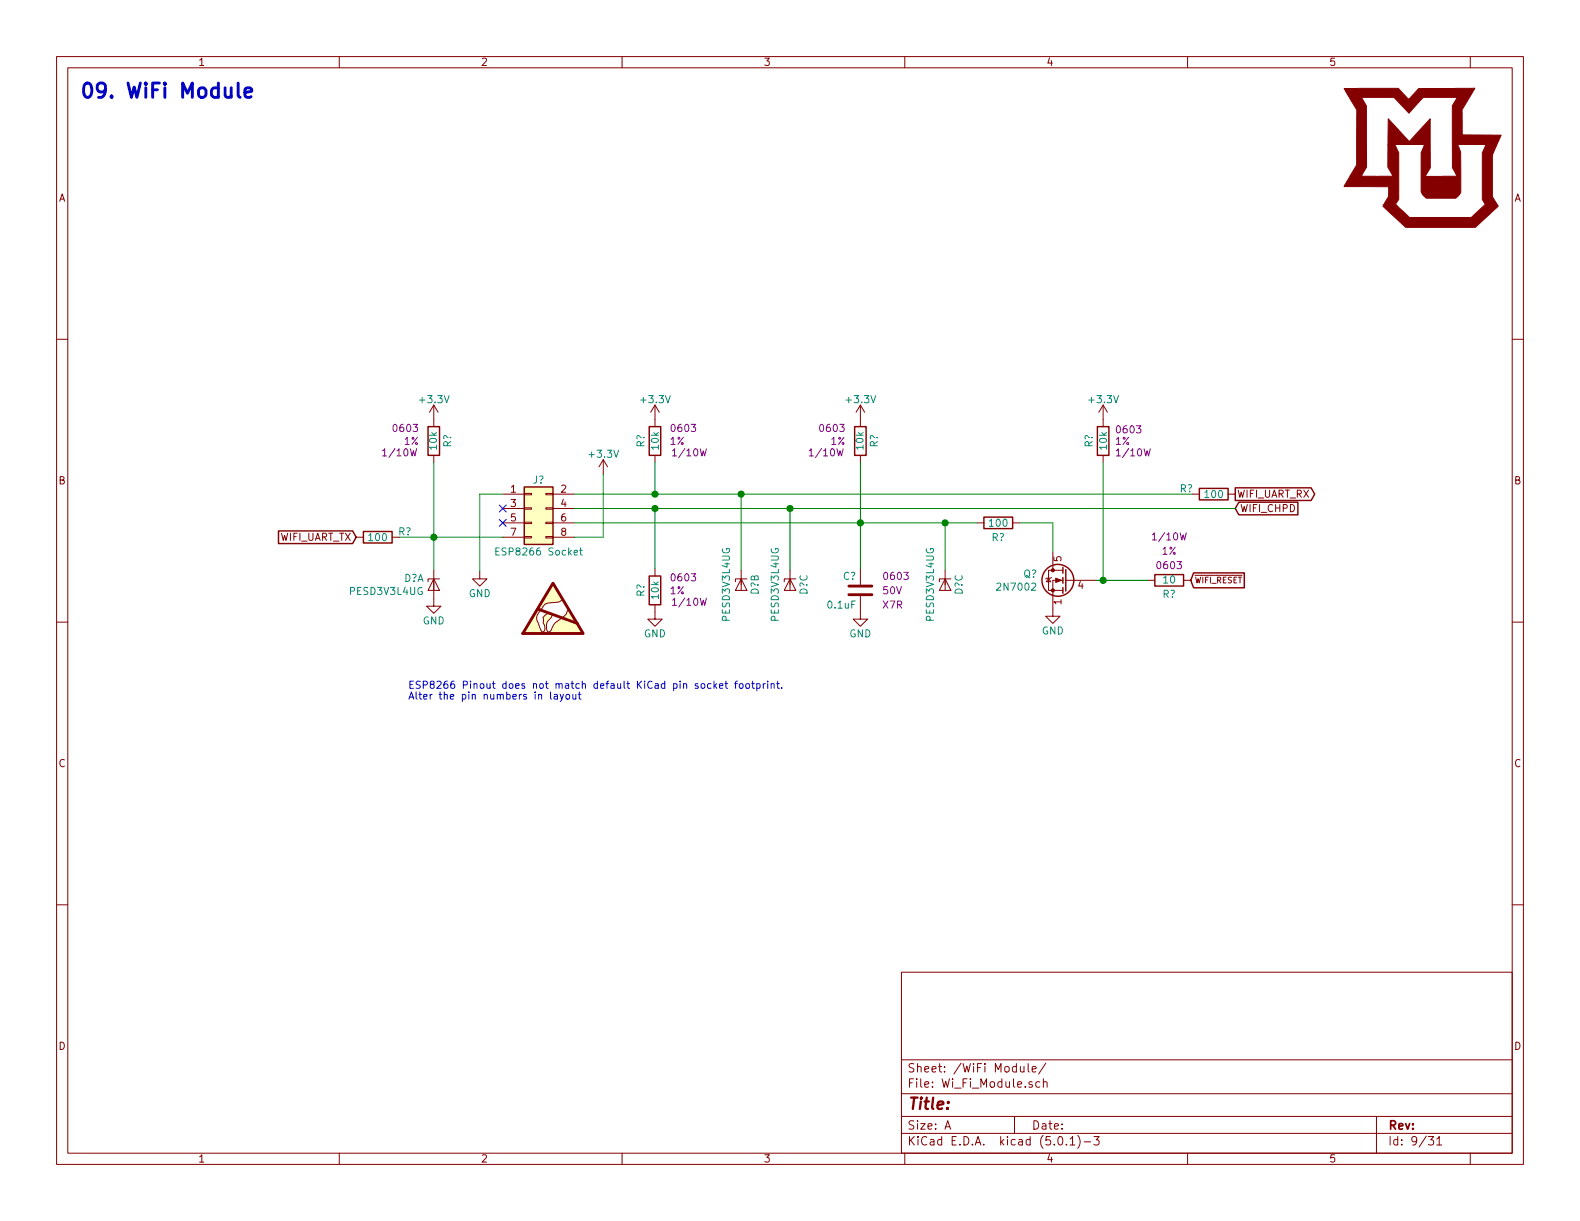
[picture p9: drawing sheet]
<svg xmlns="http://www.w3.org/2000/svg" width="279mm" height="216mm" viewBox="0 0 279 216" stroke-linecap="round" stroke-linejoin="round" font-family="sans-serif">
<g fill="none" stroke="#840000" stroke-width=".18">
<path d="M10 10h259.4v195.9h-259.4zM12 12h255.4v191.9h-255.4zM60 10v2M110 10v2M160 10v2M210 10v2M260 10v2M10 60h2M267.4 60h2M76.7 71.6v3.8M76.7 71.6l-.8 1.3M76.7 71.6l.8 1.3"/>
<path d="M115.8 71.6v3.8M115.8 71.6l-.7 1.3M115.8 71.6l.8 1.3M152.1 71.6v3.8M152.1 71.6l-.7 1.3M152.1 71.6l.8 1.3M195.1 71.6v3.8M195.1 71.6l-.8 1.3M195.1 71.6l.7 1.3M63 95h1.3M69.3 95h1.3M76.7 80.5v1.3"/>
<path d="M88.9 87.4h3.8M88.9 89.9h3.8M88.9 92.5h3.8M88.9 95h3.8M92.7 94.9h1.3v.2h-1.3zM92.7 92.3h1.3v.3h-1.3zM92.7 89.8h1.3v.2h-1.3zM92.7 87.2h1.3v.3h-1.3zM96.5 94.9h1.3v.2h-1.3zM96.5 92.3h1.3v.3h-1.3zM96.5 89.8h1.3v.2h-1.3zM96.5 87.2h1.3v.3h-1.3z"/>
<path d="M97.8 87.4h3.8M97.8 89.9h3.8M97.8 92.5h3.8M97.8 95h3.8M106.7 81.3l-.8 1.3M106.7 81.3v2.5M106.7 81.3l.7 1.3M115.8 80.5v1.3M152.1 80.5v1.3M172.7 92.5h1.3M179.1 92.5h1.2M186.2 97.5v3.3"/>
<path d="M195.1 80.5v1.3M210.8 87.4h1.3M217.2 87.4h1.2M10 110h2M76.7 102.4l1 2h-2zM76.7 100.8v6.4h1.3l-1.3 1.3-1.3-1.3h1.3M77.7 102.4h-2v.5M84.8 101.1v1.3h1.3l-1.3 1.2-1.2-1.2h1.2M97.7 103l1.8 2.9-.6 .5-1.4 .2a1.5 1.5 0 0 0-1.7 1l-.1 .2a1.84 1.84 0 0 0-.4 2.7l.1 .3a1.05 1.05 0 0 0 .6 .9 .98 .98 0 0 0 .1-1.5v-.4a.98 .98 0 0 1 .6-1.3 .48 .48 0 0 1 .6-.1 .48 .48 0 0 1 .3 .5l-.1 .3a1.94 1.94 0 0 0-.7 2.4l.2 .1h.3a5.8 5.8 0 0 1 2.5-2.8l.4-.4a.75 .75 0 0 1 .5-.7l2.5 4.3h-10.8zM115.8 106.9v2.6h1.3l-1.3 1.2-1.2-1.2h1.2M115.8 100.6v1.3M131.1 102.4l1 2h-2.1z"/>
<path d="M131.1 100.8v3.6M132.1 102.4h-2.1v.5M139.7 102.4l1 2h-2zM139.7 100.8v3.6M140.7 102.4h-2v.5M152.1 105.4v4.1h1.3l-1.3 1.2-1.2-1.2h1.2M152.1 100.6v2.8M167.1 102.4l1 2h-2zM167.1 100.8v3.6M168.1 102.4h-2v.5M185.4 102.2l.4 .7h-.8zM185.9 102.1l-.1 .1h-.8l-.1 .2"/>
<path d="M186.2 100.8h-.8v3.6h2.6M186.2 100.8h1.8M188 102.6h-1.8v6.4h1.3l-1.3 1.2-1.3-1.2h1.3M188.5 102.6h5.3M202.9 102.6h1.3M209.3 102.6h1.3M267.4 110h2M10 160h2M267.4 160h2M159.4 171.9h108v32h-108zM159.4 197.4h108M159.4 193.4h108"/>
<path d="M159.4 187.4h108M167.1 199.7l.5-1.5 .5 1.5M167.2 199.2h.8M179.4 197.4v3M180.4 188.6v.8a.37 .37 0 0 0 .7 0M181.1 188.6v1M181.8 188.1v1.3l.2 .2M182.5 189.1l.7-.2v-.3h-.5l-.2 .2 .1 .7h.6M183.9 191.3h-.5l-.2 .2v.6l.2 .2 .5-.1M184.5 191.4l.1-.1a.37 .37 0 0 1 .6 .2v.8M184.5 190.8v1.5M184.9 188l-1.2 1.9"/>
<path d="M243.4 197.4v6.5M60 203.9v2M110 203.9v2M159.4 200.4h108M160 203.9v2M187.2 201.1l.4-.1a.94 .94 0 0 1 0 1.5 .79 .79 0 0 1-.4-1.4zM188.6 202.3v.2M189.2 201.4l.5-.4v1.5M189.2 202.5h.9M190.6 200.8a1.71 1.71 0 0 1 0 2.2M191.7 201.9h1.2M193.4 201h1l-.5 .5 .4 .2v.6l-.2 .2-.7-.2"/>
<path d="M210 203.9v2M252.6 201h.9l-.5 .5 .4 .2v.6l-.2 .2-.6-.2M254.1 201.4l.4-.4v1.5M254.1 202.5h.8M260 203.9v2"/>
</g>
<g fill="#ffffc2" stroke="#ffffc2" stroke-width=".18">
<path d="M92.7 86.1h5.1v10.2h-5.1z"/>
<path d="M97.7 103l1.8 2.9-.6 .5-1.4 .2a1.5 1.5 0 0 0-1.7 1l-.1 .2a1.84 1.84 0 0 0-.4 2.7l.1 .3a1.05 1.05 0 0 0 .6 .9 .98 .98 0 0 0 .1-1.5v-.4a.98 .98 0 0 1 .6-1.3 .48 .48 0 0 1 .6-.1 .48 .48 0 0 1 .3 .5l-.1 .3a1.94 1.94 0 0 0-.7 2.4l.2 .1h.3a5.8 5.8 0 0 1 2.5-2.8l.4-.4a.75 .75 0 0 1 .5-.7l2.5 4.3h-10.8z"/>
</g>
<g fill="none" stroke="#840000" stroke-width=".25">
<path d="M75.7 75.4h2v5.1h-2zM114.8 75.4h2v5.1h-2zM151.1 75.4h2.1v5.1h-2.1zM194.1 75.4h2v5.1h-2zM49.3 93.9h13.1l.6 1.1-.6 1.1h-13.1zM64.3 94h5v2h-5zM92.7 86.1h5.1v10.2h-5.1zM174 91.4h5.1v2.1h-5.1zM212.1 86.4h5.1v2h-5.1zM218.4 86.3h13.5l.6 1.1-.6 1.1h-13.5zM219.1 88.8h10.4v2.2h-10.4l-.7-1.1zM114.8 101.9h2v5h-2z"/>
<path d="M188 100.3v1M188 102.1v1M188 103.9v1M188.5 100.7v3.8M204.2 101.6h5.1v2h-5.1zM211.1 101.3h8.9v2.6h-8.9l-.5-1.3z"/>
<circle cx="187.1" cy="102.6" r="2.82"/>
</g>
<path d="M87.7 97.5h.4M88.3 96.9h-.6v1.2h.6M102.5 97.3h.5M102.7 96.9v1.1l.3 .1" fill="none" stroke="#008484" stroke-width=".18"/>
<g fill="none" stroke="#008400" stroke-width=".18">
<path d="M70.6 95h18.3M76.7 81.8v19M88.9 87.4h-4.1v13.7M101.6 87.4h109.2M101.6 92.5h71.1M101.6 89.9h116.8M106.7 83.8v11.2h-5.1M115.8 81.8v5.6M115.8 89.9v10.7M131.1 87.4v13.4M139.7 89.9v10.9M152.1 81.8v18.8"/>
<path d="M167.1 92.5v8.3M180.3 92.5h5.9v5M195.1 81.8v20.8M193.8 102.6h9.1"/>
</g>
<path d="M95.1 107.7l7 2.5M97.8 103.1l5.3 8.9h-10.6zM150.1 105.2h4.1M150.1 103.6h4.1" fill="none" stroke="#840000" stroke-width=".51"/>
<g fill="#008400" stroke="#008400" stroke-width=".25">
<circle cx="152.1" cy="92.5" r=".51"/>
<circle cx="195.1" cy="102.6" r=".51"/>
<circle cx="76.7" cy="95" r=".51"/>
<circle cx="115.8" cy="87.4" r=".51"/>
<circle cx="115.8" cy="89.9" r=".51"/>
<circle cx="131.1" cy="87.4" r=".51"/>
<circle cx="139.7" cy="89.9" r=".51"/>
<circle cx="167.1" cy="92.5" r=".51"/>
</g>
<g fill="#840000" stroke="#840000" stroke-width=".18">
<path d="M186.7 102.2l1 .4-1 .4z"/>
<path d="M237.7 15.6h9.6l1.8 2 1.8-2h9.9l-2.3 3.8 .1 4.5h6.9l-1.6 3.5v7.4l1 1.6-4 3.8h-12.3l-4-3.8 .9-1.6 .1-1.8h-7.9l1.1-1.9h7.5l-.9-1.6v-3.9h1.3l.6 1.4v8.3l-.5 .8 2.5 2.4h10.9l2.5-2.4-.6-.8v-8.3l.7-1.4h-5l.5 1.3v7.1l-.9 1.1h-5.2l-.7-.7-.2-.5v-6.9l.6-1.4h-6.5l.1-4.6 3.7 4 3.7-4v8.7l-.9 1.5 5.7-.1-.9-1.4v-11l.9-1.5h-6l-2.6 2.8-2.6-2.8h-5.7l.8 1.5 .1 10.8-1 1.6h-1.9l1.1-1.9v-9.8z"/>
<circle cx="186.2" cy="104.4" r=".28"/>
<circle cx="186.2" cy="100.8" r=".28"/>
</g>
<g fill="none" stroke="#0000c2" stroke-width=".18">
<path d="M97.4 122.4v1l.1 .2M98 122.8h.5l.1 .8M98.6 123.1h-.5l-.1 .2v.3h.6M99.1 122.8l.3 .8M99.6 122.8l-.4 1.1-.1 .2M100.2 122.8h.3l.2 .1-.1 .7h-.3l-.2-.2zM101.3 122.8v.8h.4l.1-.1M101.8 122.8v.8M102.3 122.8h.4M102.4 122.4v1l.3 .2M125.7 120.9h-.4l-.2 .2 .1 .6h.5M126.3 120.4v1.3"/>
<path d="M126.4 121.2l.3 .5M126.7 120.9l-.4 .5M127.2 121.3l.6-.1v-.3h-.4l-.2 .2 .1 .6h.5M128.2 120.9h.5M128.4 120.4v1.1l.3 .2M129.9 120.9h.5M130.4 120.4l-.3 .2v1.1M130.9 120.9h.3l.1 .1v.7h-.3l-.3-.2zM132 120.9h.3l.3 .2-.2 .6h-.3l-.2-.2zM132.9 120.9h.5M133.1 120.4v1.1l.3 .2M133.8 120.9h.4l.2 .2-.1 .6h-.5"/>
<path d="M133.8 120.9v1.2M135 120.9v.8M135.3 120.9l-.3 .2M135.8 120.4v.2M135.8 120.9v.8M136.4 121l.2-.1h.3v.8M136.4 120.9v.8M137.3 120.9h.5M137.5 120.4v1.1l.3 .2M138.2 121.6v.1"/>
</g>
<path d="M88.3 89.3l1.2 1.2M88.3 91.8l1.2 1.3M89.5 89.3l-1.2 1.2M89.5 91.8l-1.2 1.3" fill="none" stroke="#000084" stroke-width=".18"/>
<path d="M42.1 14.7v2.1l.1 .3 .3 .1M43.3 16.4l1.2-.3-.1-.5-.7-.1-.4 .4v.9l.1 .3 .3 .1 .7-.1" fill="none" stroke="#0000c2" stroke-width=".51"/>
<text font-size="3.5" fill="#0000c2" x="14" y="17.3">09. WiFi Module</text>
<text font-size="2.8" fill="#840000" x="160.4" y="196.2">Title:</text>
<g font-size="2.1" fill="#840000">
<text x="160.4" y="189.6">Sheet: /WiFi Module/</text>
<text x="160.4" y="192.3">File: Wi_Fi_Module.sch</text>
<text x="160.4" y="202.5">KiCad E.D.A. kicad (5.0.1)-3</text>
<text x="160.4" y="199.7">Size: A</text>
<text x="182.4" y="199.7">Date:</text>
<text x="245.4" y="199.7">Rev:</text>
<text x="245.4" y="202.5">Id: 9/31</text>
</g>
<g font-size="1.8" fill="#840000">
<text x="35" y="11.6">1</text>
<text x="85" y="11.6">2</text>
<text x="135" y="11.6">3</text>
<text x="185" y="11.6">4</text>
<text x="235" y="11.6">5</text>
<text x="10.4" y="35.6">A</text>
<text x="267.8" y="35.6">A</text>
<text x="10.4" y="85.6">B</text>
<text x="90.3" y="87.1">1</text>
<text x="90.3" y="89.7">3</text>
<text x="99.2" y="87.1">2</text>
<text x="99.2" y="89.7">4</text>
<text x="218.7" y="88">WIFI_UART_RX</text>
<text x="267.8" y="85.6">B</text>
<text x="49.3" y="95.6">WIFI_UART_TX</text>
<text x="90.3" y="92.2">5</text>
<text x="90.3" y="94.7">7</text>
<text x="99.2" y="92.2">6</text>
<text x="99.2" y="94.7">8</text>
<text x="219.2" y="90.6">WIFI_CHPD</text>
<text x="187.7" y="99.3" transform="rotate(-90 187.7 99.3)">5</text>
<text x="187.7" y="106.9" transform="rotate(-90 187.7 106.9)">1</text>
<text x="190.7" y="104.1">4</text>
<text x="10.4" y="135.6">C</text>
<text x="267.8" y="135.6">C</text>
<text x="10.4" y="185.6">D</text>
<text x="267.8" y="185.6">D</text>
<text x="35" y="205.5">1</text>
<text x="85" y="205.5">2</text>
<text x="135" y="205.5">3</text>
<text x="185" y="205.5">4</text>
<text x="235" y="205.5">5</text>
</g>
<g font-size="1.8" fill="#008484">
<text x="74.4" y="71.3">+3.3V</text>
<text x="113.5" y="71.3">+3.3V</text>
<text x="149.8" y="71.3">+3.3V</text>
<text x="192.7" y="71.3">+3.3V</text>
<text x="77.3" y="79.5" transform="rotate(-90 77.3 79.5)">10k</text>
<text x="79.8" y="79.1" transform="rotate(-90 79.8 79.1)">R?</text>
<text x="104.3" y="80.9">+3.3V</text>
<text x="114" y="79.1" transform="rotate(-90 114 79.1)">R?</text>
<text x="116.5" y="79.5" transform="rotate(-90 116.5 79.5)">10k</text>
<text x="152.7" y="79.5" transform="rotate(-90 152.7 79.5)">10k</text>
<text x="155.2" y="79.1" transform="rotate(-90 155.2 79.1)">R?</text>
<text x="193.2" y="79.1" transform="rotate(-90 193.2 79.1)">R?</text>
<text x="195.8" y="79.5" transform="rotate(-90 195.8 79.5)">10k</text>
<text x="94.2" y="85.5">J?</text>
<text x="208.6" y="87">R?</text>
<text x="213.2" y="88.1">100</text>
<text x="65.3" y="95.7">100</text>
<text x="70.4" y="94.7">R?</text>
<text x="175.1" y="93.1">100</text>
<text x="175.4" y="95.7">R?</text>
<text x="88.4" y="98.2">ESP8266 Socket</text>
<text x="62" y="105.2">PESD3V3L4UG</text>
<text x="71.4" y="102.9">D?A</text>
<text x="82.9" y="105.6">GND</text>
<text x="114" y="105.5" transform="rotate(-90 114 105.5)">R?</text>
<text x="116.5" y="105.9" transform="rotate(-90 116.5 105.9)">10k</text>
<text x="134.2" y="105.2" transform="rotate(-90 134.2 105.2)">D?B</text>
<text x="142.8" y="105.2" transform="rotate(-90 142.8 105.2)">D?C</text>
<text x="146.5" y="107.6">0.1uF</text>
<text x="149.1" y="102.5">C?</text>
<text x="170.2" y="105.2" transform="rotate(-90 170.2 105.2)">D?C</text>
<text x="176.6" y="104.4">2N7002</text>
<text x="181" y="102.1">Q?</text>
<text x="205.6" y="105.7">R?</text>
<text x="205.8" y="103.2">10</text>
<text x="74.8" y="110.4">GND</text>
<text x="113.9" y="112.7">GND</text>
<text x="129.1" y="109.7" transform="rotate(-90 129.1 109.7)">PESD3V3L4UG</text>
<text x="137.7" y="109.7" transform="rotate(-90 137.7 109.7)">PESD3V3L4UG</text>
<text x="150.2" y="112.7">GND</text>
<text x="165.2" y="109.7" transform="rotate(-90 165.2 109.7)">PESD3V3L4UG</text>
<text x="184.2" y="112.2">GND</text>
</g>
<g font-size="1.8" fill="#840084">
<text x="69.7" y="76.4">0603</text>
<text x="118.9" y="76.4">0603</text>
<text x="145.2" y="76.4">0603</text>
<text x="197.6" y="76.6">0603</text>
<text x="68.1" y="80.7">1/10W</text>
<text x="71.5" y="78.7">1%</text>
<text x="118.5" y="78.7">1%</text>
<text x="119.4" y="80.7">1/10W</text>
<text x="143.5" y="80.7">1/10W</text>
<text x="146.9" y="78.7">1%</text>
<text x="197.2" y="78.7">1%</text>
<text x="197.8" y="80.7">1/10W</text>
<text x="204.2" y="95.6">1/10W</text>
<text x="204.8" y="100.6">0603</text>
<text x="205.5" y="98.1">1%</text>
<text x="118.5" y="105.1">1%</text>
<text x="118.9" y="102.8">0603</text>
<text x="119.4" y="107.1">1/10W</text>
<text x="156.2" y="107.6">X7R</text>
<text x="156.2" y="105.1">50V</text>
<text x="156.5" y="102.5">0603</text>
</g>
<g font-size="1.8" fill="#0000c2">
<text x="72.1" y="121.8">ESP8266 Pinout does not match default KiCad pin socket footprint.</text>
<text x="72.1" y="123.7">Alter the pin numbers in layout</text>
</g>
<text font-size="1.4" fill="#840000" x="211.2" y="103.1">WIFI_RESET</text>
</svg>
